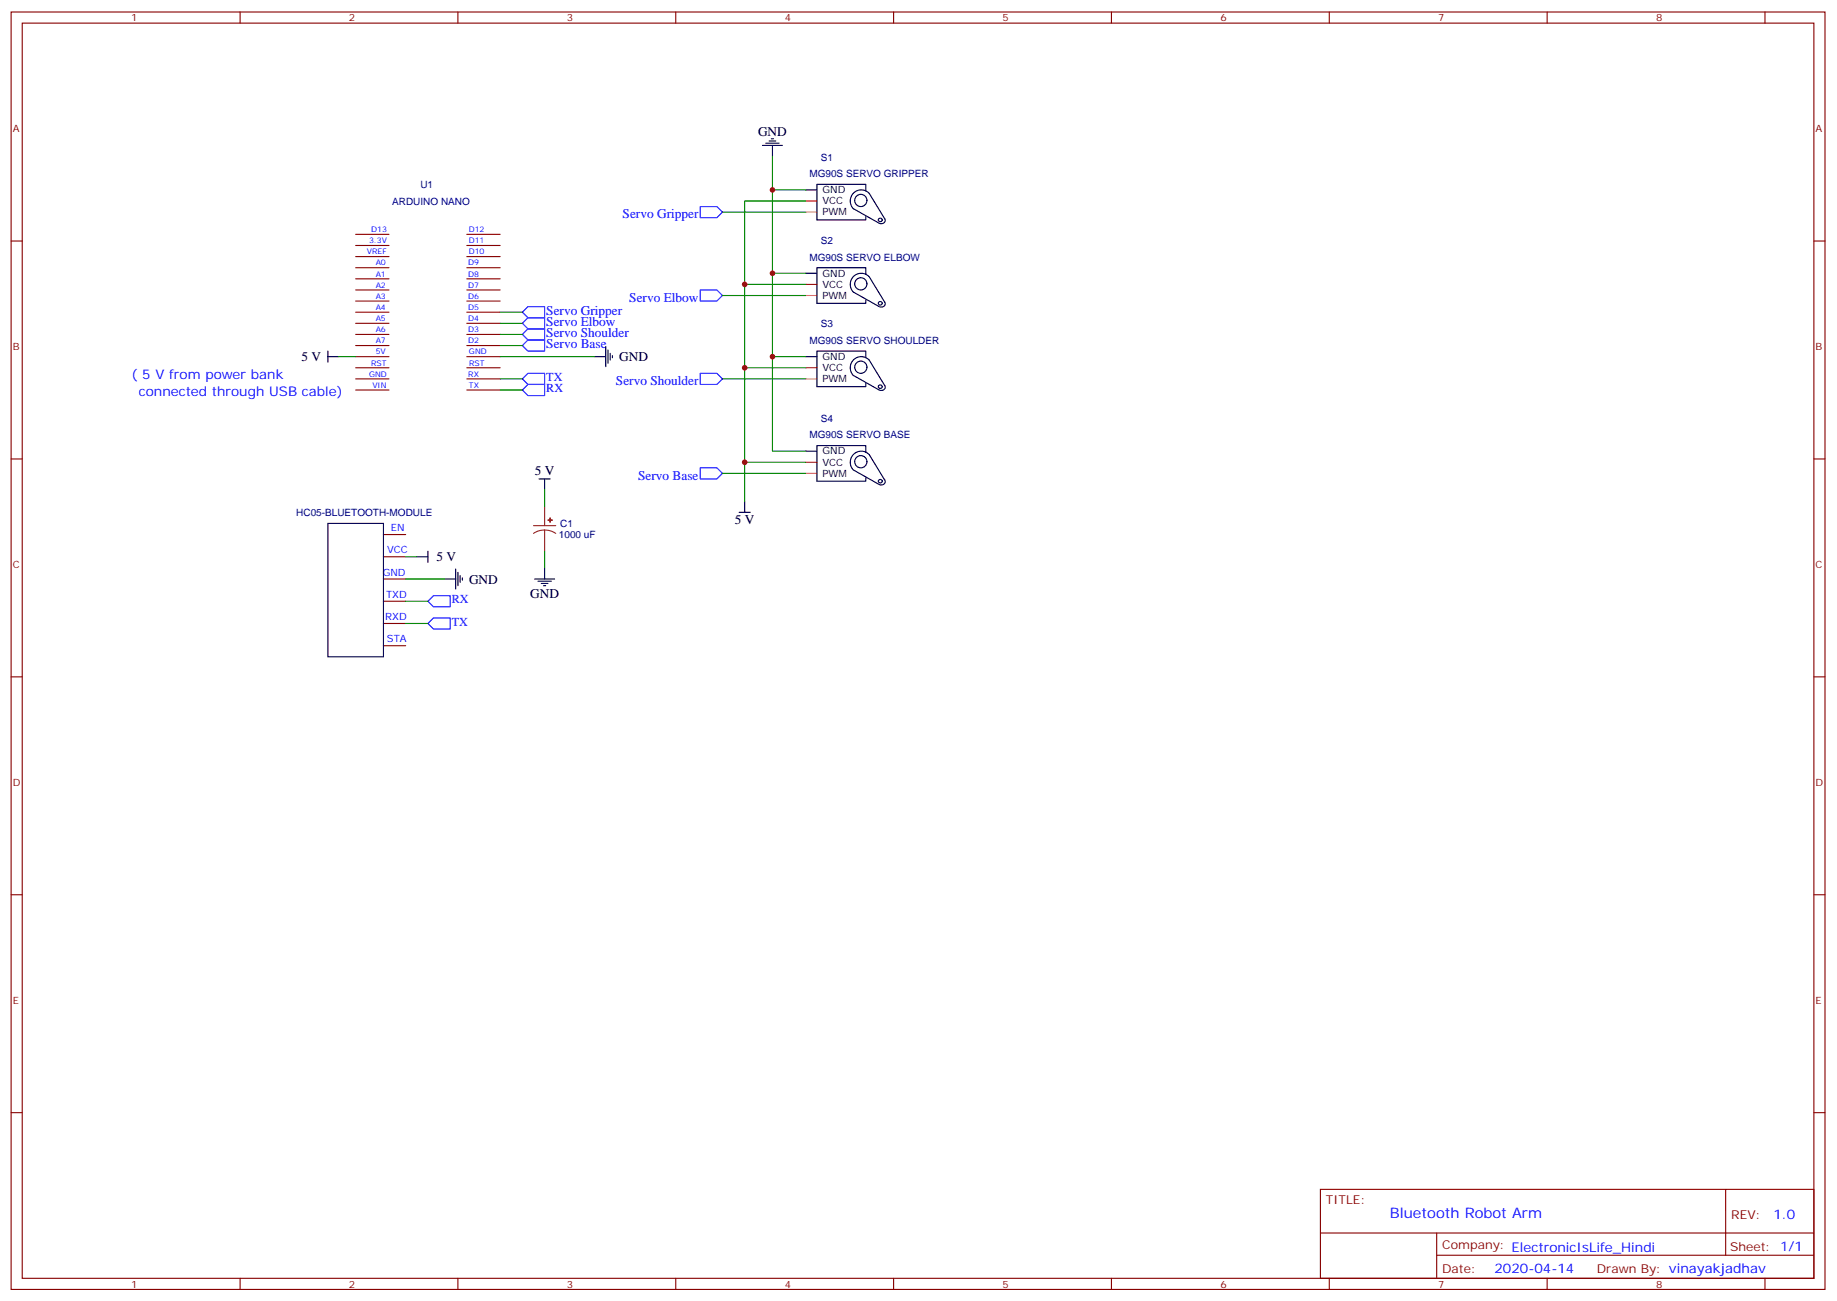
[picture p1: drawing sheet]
<svg xmlns="http://www.w3.org/2000/svg" width="583mm" height="413mm" viewBox="0 0 583 413" stroke-linecap="round" stroke-linejoin="round" font-family="sans-serif">
<g fill="none" stroke="#870000" stroke-width=".35">
<path d="M3.5 3.8h575.8v405.4h-575.8zM7.1 7.3h568.6v398.3h-568.6zM76.2 3.8v3.5M145.3 3.8v3.5M214.5 3.8v3.5M283.6 3.8v3.5M352.8 3.8v3.5M421.9 3.8v3.5M491.1 3.8v3.5M560.2 3.8v3.5M3.5 76.5h3.6M112.9 77.9h10.6"/>
<path d="M112.9 74.4h10.6M148.2 77.9h10.5M148.2 74.4h10.5M575.7 76.5h3.6M112.9 99.1h10.6M112.9 95.5h10.6M112.9 92h10.6M112.9 88.5h10.6M112.9 84.9h10.6M112.9 81.4h10.6M148.2 99.1h10.5M148.2 95.5h10.5"/>
<path d="M148.2 92h10.5M148.2 88.5h10.5M148.2 84.9h10.5M148.2 81.4h10.5M112.9 116.7h10.6M112.9 113.2h10.6M112.9 109.6h10.6M112.9 106.1h10.6M112.9 102.6h10.6M148.2 116.7h10.5M148.2 113.2h10.5M148.2 109.6h10.5"/>
<path d="M148.2 106.1h10.5M148.2 102.6h10.5M112.9 123.8h10.6M112.9 120.2h10.6M148.2 123.8h10.5M148.2 120.2h10.5M3.5 145.6h3.6M575.7 145.6h3.6M121.7 176.7h7.1M121.7 169.6h7.1M121.7 197.8h7.1M121.7 190.8h7.1"/>
<path d="M121.7 183.7h7.1M3.5 214.8h3.6M121.7 204.9h7.1M575.7 214.8h3.6M3.5 283.9h3.6M575.7 283.9h3.6M3.5 353.1h3.6M575.7 353.1h3.6M419.1 377.4h156.6v28.2h-156.6zM547.7 377.4v20.9M419.1 391.2h156.5M456 398.3h119.6"/>
<path d="M456 391.2v14.2M76.2 405.6v3.6M145.3 405.6v3.6M214.5 405.6v3.6M283.6 405.6v3.6M352.8 405.6v3.6M421.9 405.6v3.6M491.1 405.6v3.6M560.2 405.6v3.6"/>
</g>
<g fill="none" stroke="#000" stroke-width=".35">
<path d="M242 46.1h6.4M243.1 45.4h4.2M244.1 44.7h2.1M244.8 44h.7M245.2 46.1v3.6M255.8 60.3h3.5M274.8 60.6v-2.1h-15.5v11.3h15.5v-1.1M275.8 61.3a3.5 3.5 0 0 0-4.9 0 3.5 3.5 0 0 0 0 5l8.1 4.5M275.9 61.3l4.9 8.1M280.7 69.3a1.14 1.14 0 0 1-.1 1.4 1.14 1.14 0 0 1-1.4 .2M255.8 86.7h3.5M270.9 92.7l8.1 4.6"/>
<path d="M274.8 87.1v-2.2h-15.5v11.3h15.5v-1M275.8 87.7a3.5 3.5 0 0 0-4.9 .1 3.5 3.5 0 0 0 0 4.9M275.9 87.8l4.9 8.1M280.7 95.8a1.14 1.14 0 0 1-.1 1.4 1.14 1.14 0 0 1-1.4 .2M104.1 113.2h3.5M104.1 111.4v3.5M188.7 113.2h3.6M192.3 110v6.3M193 111.1v4.2M193.7 112.1v2.1M194.4 112.8v.7M255.8 113.2h3.5"/>
<path d="M274.8 113.5v-2.1h-15.5v11.3h15.5v-1.1M275.8 114.2a3.5 3.5 0 0 0-4.9 0 3.5 3.5 0 0 0 0 5l8.1 4.6M275.9 114.2l4.9 8.1M280.7 122.2a1.14 1.14 0 0 1-.1 1.4 1.14 1.14 0 0 1-1.4 .2M171.1 152h3.5M172.9 152v3.5M236.4 159v3.6M255.8 143.2h3.5M274.8 143.5v-2.1h-15.5v11.3h15.5v-1.1M275.8 144.2a3.5 3.5 0 0 0-4.9 0 3.5 3.5 0 0 0 0 5l8.1 4.5M275.9 144.2l4.9 8.1M280.7 152.2a1.14 1.14 0 0 1-.1 1.4 1.14 1.14 0 0 1-1.4 .2"/>
<path d="M104.1 166.1h17.6v42.3h-17.6zM132.3 176.7h3.5M135.8 174.9v3.5M234.6 162.6h3.5M141.1 183.7h3.5M144.6 180.6v6.3M145.3 181.6v4.2M146 182.7v2.1M146.8 183.4v.7M169.7 183.7h6.3M170.7 184.4h4.3M171.8 185.1h2.1"/>
<path d="M172.5 185.8h.7M172.9 180.2v3.5"/>
<circle cx="273.2" cy="63.6" r="1.94"/>
<circle cx="279.4" cy="69.8" r=".61"/>
<circle cx="273.2" cy="90.1" r="1.94"/>
<circle cx="279.4" cy="96.3" r=".61"/>
<circle cx="273.2" cy="116.5" r="1.94"/>
<circle cx="279.4" cy="122.7" r=".61"/>
<circle cx="273.2" cy="146.5" r="1.94"/>
<circle cx="279.4" cy="152.7" r=".61"/>
</g>
<g fill="none" stroke="#008700" stroke-width=".35">
<path d="M245.2 49.7v93.5h10.6M229.3 67.3h26.5M245.2 60.3h10.6M255.8 63.8h-19.4v95.2M158.7 99.1h7.1M229.3 93.8h26.5M236.4 90.2h19.4M245.2 86.7h10.6M107.6 113.2h5.3M158.7 109.6h7.1M158.7 106.1h7.1M158.7 102.6h7.1"/>
<path d="M158.7 113.2h30M236.4 116.7h19.4M245.2 113.2h10.6M158.7 120.2h7.1M158.7 123.8h7.1M229.3 120.2h26.5M172.9 155.5v5.3M229.3 150.2h26.5M236.4 146.7h19.4M128.8 176.7h3.5M172.9 174.9v5.3M128.8 183.7h12.3"/>
<path d="M128.8 197.8h7M128.8 190.8h7"/>
</g>
<path d="M222.2 65.5h5.3l1.8 1.8-1.8 1.8h-5.3zM165.8 99.1l1.8-1.8h5.3v3.5h-5.3zM222.2 92h5.3l1.8 1.8-1.8 1.7h-5.3zM165.8 109.6l1.8-1.7h5.3v3.5h-5.3zM165.8 106.1l1.8-1.7h5.3v3.5h-5.3zM165.8 102.6l1.8-1.8h5.3v3.6h-5.3zM222.2 118.5h5.3l1.8 1.7-1.8 1.8h-5.3zM165.8 120.2l1.8-1.7h5.3v3.5h-5.3zM167.6 122h5.3v3.5h-5.3l-1.8-1.7zM222.2 148.4h5.3l1.8 1.8-1.8 1.8h-5.3zM135.8 190.8l1.8-1.8h5.3v3.5h-5.3zM135.8 197.8l1.8-1.7h5.3v3.5h-5.3z" fill="none" stroke="#00f" stroke-width=".35"/>
<path d="M255.8 67.3h3.5M255.8 93.8h3.5M255.8 120.2h3.5M255.8 150.2h3.5" fill="none" stroke="#fc0" stroke-width=".35"/>
<path d="M255.8 63.8h3.5M255.8 90.2h3.5M255.8 116.7h3.5M255.8 146.7h3.5" fill="none" stroke="#f00" stroke-width=".35"/>
<path d="M169.3 166.8h7.1M172.9 168.2l-1.9 .2-1.7 .9M172.9 168.2l1.8 .2 1.7 .9M172.9 160.8v6M172.9 168.2v6.7" fill="none" stroke="#8c2424" stroke-width=".35"/>
<g fill="#8c2424" stroke="#8c2424" stroke-width=".35">
<path d="M173.9 165l1.4 .1z"/>
<path d="M174.6 164.3v1.4z"/>
</g>
<g fill="#c00">
<circle cx="236.4" cy="90.2" r=".88"/>
<circle cx="236.4" cy="116.7" r=".88"/>
<circle cx="236.4" cy="146.7" r=".88"/>
<circle cx="245.2" cy="113.2" r=".88"/>
<circle cx="245.2" cy="86.7" r=".88"/>
<circle cx="245.2" cy="60.3" r=".88"/>
</g>
<text font-size="4.6" fill="#00f" x="441.2" y="386.4">Bluetooth Robot Arm</text>
<g font-size="4.2">
<text x="240.6" y="43">GND</text>
<text x="95.7" y="114.6">5 V</text>
<text x="196.5" y="114.7">GND</text>
<text x="169.7" y="150.9">5 V</text>
<text x="233.2" y="166.4">5 V</text>
<text x="138.5" y="178.1">5 V</text>
<text x="148.9" y="185.2">GND</text>
<text x="168.3" y="189.8">GND</text>
</g>
<g font-size="4.2" fill="#00f">
<text x="197.6" y="69.3">Servo Gripper</text>
<text x="199.7" y="95.7">Servo Elbow</text>
<text x="173.4" y="99.9">Servo Gripper</text>
<text x="173.4" y="107">Servo Shoulder</text>
<text x="173.4" y="103.4">Servo Elbow</text>
<text x="173.4" y="110.5">Servo Base</text>
<text x="41.8" y="120.2">( 5 V from power bank</text>
<text x="44.1" y="125.5">connected through USB cable)</text>
<text x="195.5" y="122.2">Servo Shoulder</text>
<text x="202.6" y="152.2">Servo Base</text>
<text x="562.9" y="386.7">1.0</text>
<text x="474.4" y="404">2020-04-14</text>
</g>
<g font-size="3.9" fill="#00f">
<text x="173.4" y="124.5">RX</text>
<text x="173.4" y="120.9">TX</text>
<text x="143.4" y="191.5">RX</text>
<text x="143.4" y="198.5">TX</text>
</g>
<g font-size="3.9" fill="#800">
<text x="420.9" y="382">TITLE:</text>
<text x="549.5" y="386.7">REV:</text>
<text x="457.8" y="396.2">Company: ElectronicIsLife_Hindi</text>
<text x="549.1" y="396.8">Sheet: 1/1</text>
<text x="457.8" y="403.9">Date:</text>
<text x="506.8" y="403.9">Drawn By: vinayakjadhav</text>
</g>
<g font-size="3.2" fill="#800">
<text x="41.6" y="6.8">1</text>
<text x="110.8" y="6.8">2</text>
<text x="179.9" y="6.8">3</text>
<text x="249.1" y="6.8">4</text>
<text x="318.2" y="6.8">5</text>
<text x="387.3" y="6.8">6</text>
<text x="456.5" y="6.8">7</text>
<text x="525.6" y="6.8">8</text>
<text x="4.1" y="41.9">A</text>
<text x="576.3" y="41.9">A</text>
<text x="4.1" y="111.1">B</text>
<text x="576.3" y="111.1">B</text>
<text x="4.1" y="180.2">C</text>
<text x="576.3" y="180.2">C</text>
<text x="4.1" y="249.3">D</text>
<text x="576.3" y="249.3">D</text>
<text x="4.1" y="318.5">E</text>
<text x="576.3" y="318.5">E</text>
<text x="41.6" y="408.6">1</text>
<text x="110.8" y="408.6">2</text>
<text x="179.9" y="408.6">3</text>
<text x="249.1" y="408.6">4</text>
<text x="318.2" y="408.6">5</text>
<text x="387.3" y="408.6">6</text>
<text x="456.5" y="408.6">7</text>
<text x="525.6" y="408.6">8</text>
</g>
<g font-size="3.2" fill="#000080">
<text x="260.6" y="50.9">S1</text>
<text x="133.4" y="59.8">U1</text>
<text x="256.9" y="56.2">MG90S SERVO GRIPPER</text>
<text x="124.5" y="65.1">ARDUINO NANO</text>
<text x="260.6" y="77.4">S2</text>
<text x="256.9" y="82.7">MG90S SERVO ELBOW</text>
<text x="260.6" y="103.9">S3</text>
<text x="256.9" y="109.1">MG90S SERVO SHOULDER</text>
<text x="260.6" y="133.8">S4</text>
<text x="256.9" y="139.1">MG90S SERVO BASE</text>
<text x="94" y="163.7">HC05-BLUETOOTH-MODULE</text>
<text x="177.8" y="167.2">C1</text>
<text x="177.4" y="170.8">1000 uF</text>
</g>
<g font-size="3.2">
<text x="261.1" y="61.3">GND</text>
<text x="261.1" y="64.8">VCC</text>
<text x="261.1" y="68.4">PWM</text>
<text x="261.1" y="87.8">GND</text>
<text x="261.1" y="94.8">PWM</text>
<text x="261.1" y="91.3">VCC</text>
<text x="261.1" y="114.2">GND</text>
<text x="261.1" y="117.8">VCC</text>
<text x="261.1" y="121.3">PWM</text>
<text x="261.1" y="144.2">GND</text>
<text x="261.1" y="147.7">VCC</text>
<text x="261.1" y="151.3">PWM</text>
</g>
<g font-size="3.2" fill="#00f">
<text x="124" y="168.6">EN</text>
<text x="122.9" y="175.6">VCC</text>
<text x="121.5" y="182.7">GND</text>
<text x="122.5" y="189.7">TXD</text>
<text x="122.3" y="196.8">RXD</text>
<text x="122.8" y="203.8">STA</text>
</g>
<g font-size="2.5" fill="#00f">
<text x="117.1" y="77.2">3.3V</text>
<text x="117.8" y="73.7">D13</text>
<text x="148.8" y="77.2">D11</text>
<text x="148.8" y="73.7">D12</text>
<text x="116.4" y="80.7">VREF</text>
<text x="148.8" y="80.7">D10</text>
<text x="119.2" y="84.2">A0</text>
<text x="119.2" y="87.8">A1</text>
<text x="148.6" y="87.8">D8</text>
<text x="148.6" y="84.2">D9</text>
<text x="119.2" y="91.3">A2</text>
<text x="119.2" y="94.8">A3</text>
<text x="148.6" y="94.8">D6</text>
<text x="148.6" y="91.3">D7</text>
<text x="119.2" y="98.4">A4</text>
<text x="119.2" y="101.9">A5</text>
<text x="148.6" y="101.9">D4</text>
<text x="148.6" y="98.4">D5</text>
<text x="119.2" y="105.4">A6</text>
<text x="148.6" y="105.4">D3</text>
<text x="119.2" y="108.9">A7</text>
<text x="119.2" y="112.5">5V</text>
<text x="148.6" y="108.9">D2</text>
<text x="148.9" y="112.5">GND</text>
<text x="117.1" y="119.5">GND</text>
<text x="117.8" y="116">RST</text>
<text x="148.6" y="119.5">RX</text>
<text x="148.9" y="116">RST</text>
<text x="118.2" y="123">VIN</text>
<text x="148.8" y="123">TX</text>
</g>
</svg>
